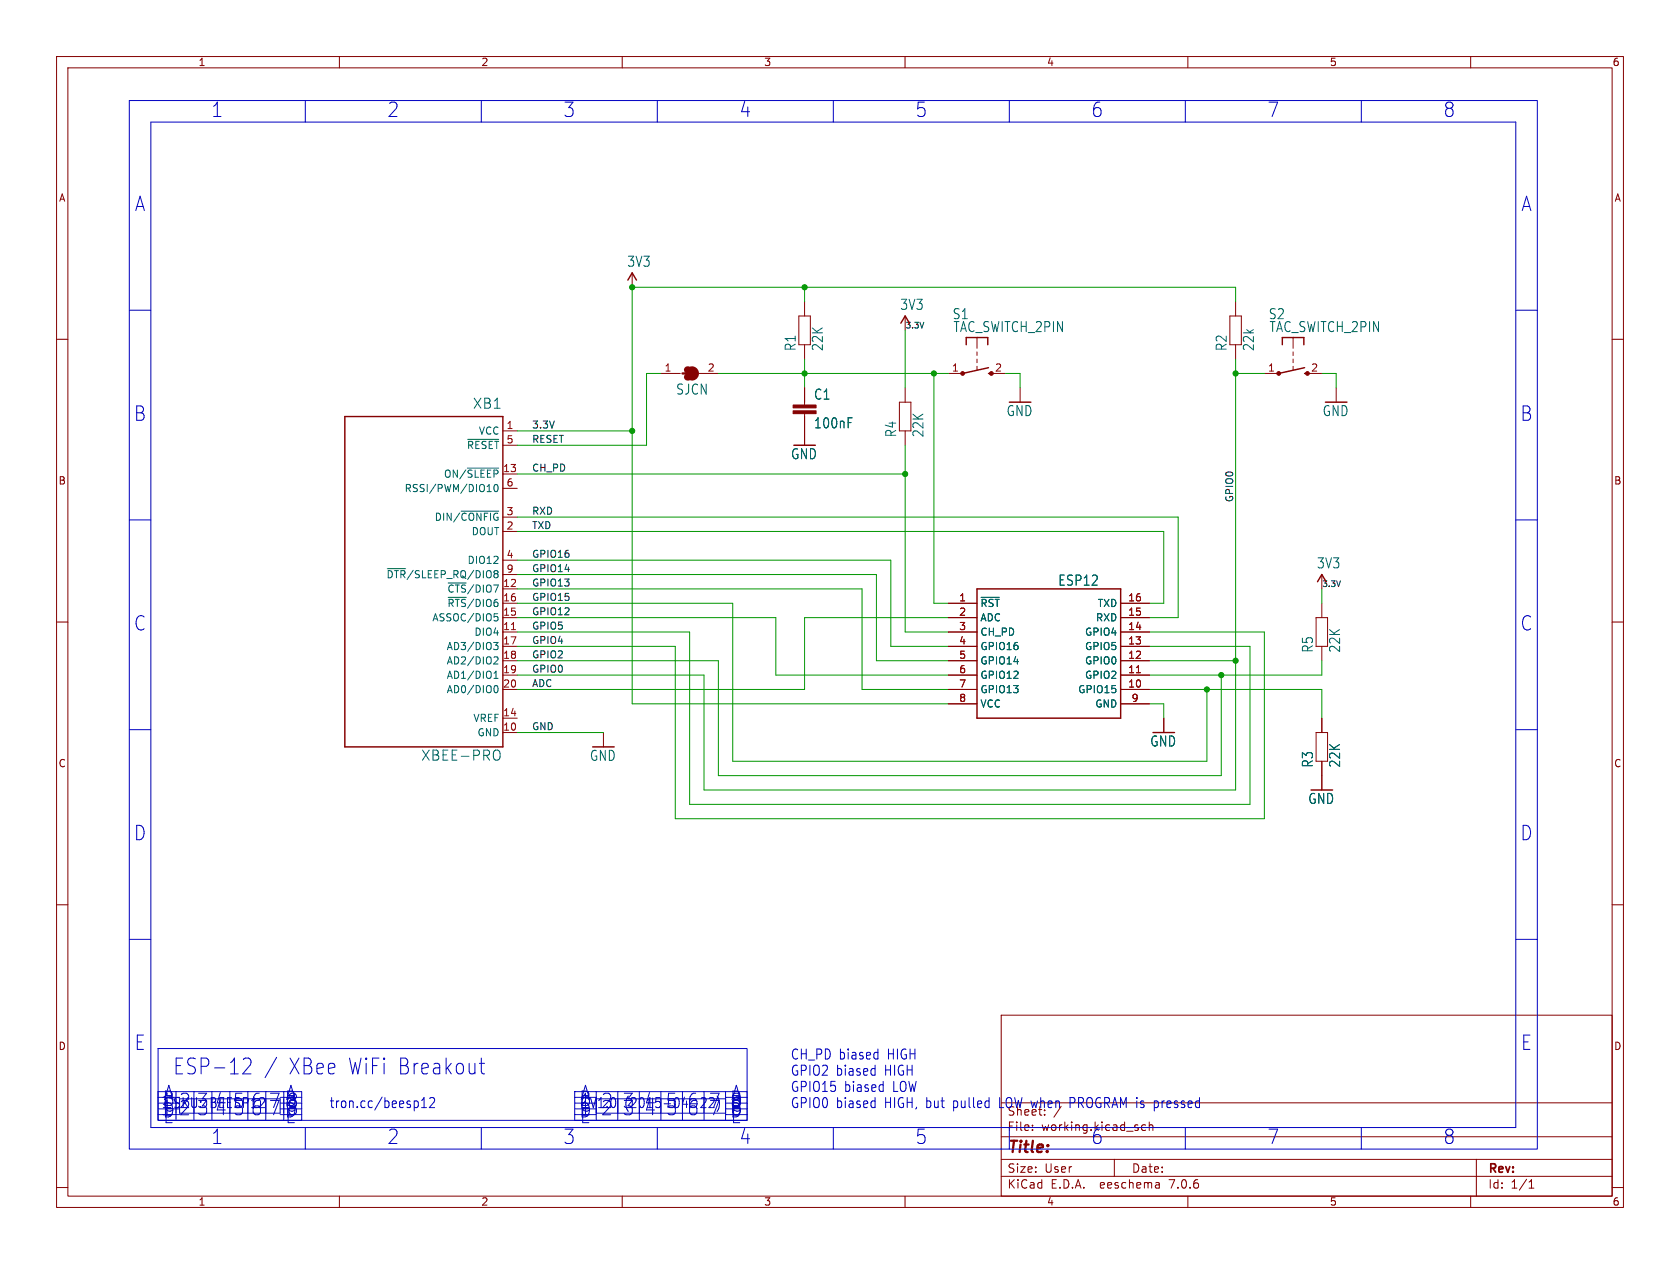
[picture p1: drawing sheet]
<?xml version="1.0" encoding="utf-8"?>
<!DOCTYPE eagle SYSTEM "eagle.dtd">
<eagle version="6.5.0">
<drawing>
<settings>
<setting alwaysvectorfont="yes"/>
<setting verticaltext="up"/>
</settings>
<grid distance="0.1" unitdist="inch" unit="inch" style="lines" multiple="1" display="no" altdistance="0.01" altunitdist="inch" altunit="inch"/>
<schematic xreflabel="%F%N/%S.%C%R" xrefpart="/%S.%C%R">
<libraries>
<library name="supply1">
<symbols>
<symbol name="GND">
<wire x1="-1.905" y1="0" x2="1.905" y2="0" width="0.254" layer="94"/>
<text x="-2.54" y="-2.54" size="1.778" layer="96">&gt;VALUE</text>
<pin name="GND" x="0" y="2.54" visible="off" length="short" direction="sup" rot="R270"/>
</symbol>
</symbols>
<devicesets>
<deviceset name="GND" prefix="GND">
<gates>
<gate name="1" symbol="GND" x="0" y="0"/>
</gates>
<devices>
<device name="">
<technologies>
<technology name=""/>
</technologies>
</device>
</devices>
</deviceset>
</devicesets>
</library>
<library name="freetronics-jon">
<symbols>
<symbol name="XBEE">
<wire x1="-12.7" y1="27.94" x2="-12.7" y2="-30.48" width="0.254" layer="94"/>
<wire x1="-12.7" y1="-30.48" x2="15.24" y2="-30.48" width="0.254" layer="94"/>
<wire x1="15.24" y1="-30.48" x2="15.24" y2="27.94" width="0.254" layer="94"/>
<wire x1="15.24" y1="27.94" x2="-12.7" y2="27.94" width="0.254" layer="94"/>
<text x="-12.7" y="29.21" size="1.778" layer="95" font="vector">&gt;NAME</text>
<text x="-12.7" y="-33.02" size="1.778" layer="96" font="vector">&gt;VALUE</text>
<pin name="VCC" x="-15.24" y="25.4" length="short" direction="pwr"/>
<pin name="DOUT" x="-15.24" y="7.62" length="short" direction="out"/>
<pin name="DIN/!CONFIG" x="-15.24" y="10.16" length="short" direction="in"/>
<pin name="DIO12" x="-15.24" y="2.54" length="short"/>
<pin name="!RESET" x="-15.24" y="22.86" length="short" direction="in"/>
<pin name="RSSI/PWM/DIO10" x="-15.24" y="15.24" length="short" direction="out"/>
<pin name="!DTR!/SLEEP_RQ/DIO8" x="-15.24" y="0" length="short"/>
<pin name="GND" x="-15.24" y="-27.94" length="short" direction="pwr"/>
<pin name="DIO4" x="-15.24" y="-10.16" length="short"/>
<pin name="!CTS!/DIO7" x="-15.24" y="-2.54" length="short"/>
<pin name="ON/!SLEEP" x="-15.24" y="17.78" length="short" direction="out"/>
<pin name="VREF" x="-15.24" y="-25.4" length="short" direction="in"/>
<pin name="ASSOC/DIO5" x="-15.24" y="-7.62" length="short"/>
<pin name="!RTS!/DIO6" x="-15.24" y="-5.08" length="short"/>
<pin name="AD3/DIO3" x="-15.24" y="-12.7" length="short"/>
<pin name="AD2/DIO2" x="-15.24" y="-15.24" length="short"/>
<pin name="AD1/DIO1" x="-15.24" y="-17.78" length="short"/>
<pin name="AD0/DIO0" x="-15.24" y="-20.32" length="short"/>
</symbol>
<symbol name="SJC">
<wire x1="0.381" y1="0.635" x2="0.381" y2="-0.635" width="1.27" layer="94" curve="-180" cap="flat"/>
<wire x1="-0.381" y1="-0.635" x2="-0.381" y2="0.635" width="1.27" layer="94" curve="-180" cap="flat"/>
<wire x1="2.54" y1="0" x2="1.651" y2="0" width="0.1524" layer="94"/>
<wire x1="-2.54" y1="0" x2="-1.651" y2="0" width="0.1524" layer="94"/>
<text x="-2.54" y="2.54" size="1.778" layer="95">&gt;NAME</text>
<text x="-2.54" y="-3.81" size="1.778" layer="96">&gt;VALUE</text>
<pin name="2" x="5.08" y="0" visible="pad" length="short" direction="pas" swaplevel="1" rot="R180"/>
<pin name="1" x="-5.08" y="0" visible="pad" length="short" direction="pas" swaplevel="1"/>
<wire x1="-1.27" y1="0" x2="1.27" y2="0" width="0.4064" layer="94"/>
</symbol>
<symbol name="ESP12">
<wire x1="-12.7" y1="10.16" x2="-12.7" y2="-12.7" width="0.254" layer="94"/>
<wire x1="-12.7" y1="-12.7" x2="12.7" y2="-12.7" width="0.254" layer="94"/>
<wire x1="12.7" y1="-12.7" x2="12.7" y2="10.16" width="0.254" layer="94"/>
<wire x1="12.7" y1="10.16" x2="-12.7" y2="10.16" width="0.254" layer="94"/>
<text x="-11.684" y="10.668" size="1.778" layer="95">&gt;NAME</text>
<text x="1.524" y="10.668" size="1.778" layer="96">&gt;VALUE</text>
<pin name="!RST" x="-17.78" y="7.62" length="middle"/>
<pin name="ADC" x="-17.78" y="5.08" length="middle" direction="in"/>
<pin name="CH_PD" x="-17.78" y="2.54" length="middle" direction="in"/>
<pin name="GPIO16" x="-17.78" y="0" length="middle"/>
<pin name="GPIO14" x="-17.78" y="-2.54" length="middle"/>
<pin name="GPIO12" x="-17.78" y="-5.08" length="middle"/>
<pin name="GPIO13" x="-17.78" y="-7.62" length="middle"/>
<pin name="VCC" x="-17.78" y="-10.16" length="middle" direction="pwr"/>
<pin name="GND" x="17.78" y="-10.16" length="middle" direction="pwr" rot="R180"/>
<pin name="GPIO15" x="17.78" y="-7.62" length="middle" rot="R180"/>
<pin name="GPIO2" x="17.78" y="-5.08" length="middle" rot="R180"/>
<pin name="GPIO0" x="17.78" y="-2.54" length="middle" rot="R180"/>
<pin name="GPIO5" x="17.78" y="0" length="middle" rot="R180"/>
<pin name="GPIO4" x="17.78" y="2.54" length="middle" rot="R180"/>
<pin name="RXD" x="17.78" y="5.08" length="middle" direction="in" rot="R180"/>
<pin name="TXD" x="17.78" y="7.62" length="middle" direction="out" rot="R180"/>
</symbol>
</symbols>
<devicesets>
<deviceset name="XBEE" prefix="XB">
<gates>
<gate name="G$1" symbol="XBEE" x="0" y="0"/>
</gates>
<devices>
<device name="" package="XBEE">
<connects>
<connect gate="G$1" pin="!CTS!/DIO7" pad="12"/>
<connect gate="G$1" pin="!DTR!/SLEEP_RQ/DIO8" pad="9"/>
<connect gate="G$1" pin="!RESET" pad="5"/>
<connect gate="G$1" pin="!RTS!/DIO6" pad="16"/>
<connect gate="G$1" pin="AD0/DIO0" pad="20"/>
<connect gate="G$1" pin="AD1/DIO1" pad="19"/>
<connect gate="G$1" pin="AD2/DIO2" pad="18"/>
<connect gate="G$1" pin="AD3/DIO3" pad="17"/>
<connect gate="G$1" pin="ASSOC/DIO5" pad="15"/>
<connect gate="G$1" pin="DIN/!CONFIG" pad="3"/>
<connect gate="G$1" pin="DIO12" pad="4"/>
<connect gate="G$1" pin="DIO4" pad="11"/>
<connect gate="G$1" pin="DOUT" pad="2"/>
<connect gate="G$1" pin="GND" pad="10"/>
<connect gate="G$1" pin="ON/!SLEEP" pad="13"/>
<connect gate="G$1" pin="RSSI/PWM/DIO10" pad="6"/>
<connect gate="G$1" pin="VCC" pad="1"/>
<connect gate="G$1" pin="VREF" pad="14"/>
</connects>
<technologies>
<technology name="">
<attribute name="MF" value="" constant="no"/>
<attribute name="MPN" value="XBP24-Z7UIT-004" constant="no"/>
<attribute name="OC_FARNELL" value="1751799" constant="no"/>
<attribute name="OC_NEWARK" value="34R5507" constant="no"/>
</technology>
</technologies>
</device>
<device name="-PRO" package="XBEE-PRO">
<connects>
<connect gate="G$1" pin="!CTS!/DIO7" pad="12"/>
<connect gate="G$1" pin="!DTR!/SLEEP_RQ/DIO8" pad="9"/>
<connect gate="G$1" pin="!RESET" pad="5"/>
<connect gate="G$1" pin="!RTS!/DIO6" pad="16"/>
<connect gate="G$1" pin="AD0/DIO0" pad="20"/>
<connect gate="G$1" pin="AD1/DIO1" pad="19"/>
<connect gate="G$1" pin="AD2/DIO2" pad="18"/>
<connect gate="G$1" pin="AD3/DIO3" pad="17"/>
<connect gate="G$1" pin="ASSOC/DIO5" pad="15"/>
<connect gate="G$1" pin="DIN/!CONFIG" pad="3"/>
<connect gate="G$1" pin="DIO12" pad="4"/>
<connect gate="G$1" pin="DIO4" pad="11"/>
<connect gate="G$1" pin="DOUT" pad="2"/>
<connect gate="G$1" pin="GND" pad="10"/>
<connect gate="G$1" pin="ON/!SLEEP" pad="13"/>
<connect gate="G$1" pin="RSSI/PWM/DIO10" pad="6"/>
<connect gate="G$1" pin="VCC" pad="1"/>
<connect gate="G$1" pin="VREF" pad="14"/>
</connects>
<technologies>
<technology name="">
<attribute name="MF" value="" constant="no"/>
<attribute name="MPN" value="XBP24-AWI-001" constant="no"/>
<attribute name="OC_FARNELL" value="1337916" constant="no"/>
<attribute name="OC_NEWARK" value="42M2667" constant="no"/>
</technology>
</technologies>
</device>
</devices>
</deviceset>
<deviceset name="SJC">
<gates>
<gate name="G$1" symbol="SJC" x="0" y="0"/>
</gates>
<devices>
<device name="0402" package="0402SJC">
<connects>
<connect gate="G$1" pin="1" pad="1"/>
<connect gate="G$1" pin="2" pad="2"/>
</connects>
<technologies>
<technology name=""/>
</technologies>
</device>
<device name="N" package="SJC">
<connects>
<connect gate="G$1" pin="1" pad="1"/>
<connect gate="G$1" pin="2" pad="2"/>
</connects>
<technologies>
<technology name=""/>
</technologies>
</device>
</devices>
</deviceset>
<deviceset name="ESP12">
<gates>
<gate name="G$1" symbol="ESP12" x="0" y="0"/>
</gates>
<devices>
<device name="" package="ESP12">
<connects>
<connect gate="G$1" pin="!RST" pad="1"/>
<connect gate="G$1" pin="ADC" pad="2"/>
<connect gate="G$1" pin="CH_PD" pad="3"/>
<connect gate="G$1" pin="GND" pad="9"/>
<connect gate="G$1" pin="GPIO0" pad="12"/>
<connect gate="G$1" pin="GPIO12" pad="6"/>
<connect gate="G$1" pin="GPIO13" pad="7"/>
<connect gate="G$1" pin="GPIO14" pad="5"/>
<connect gate="G$1" pin="GPIO15" pad="10"/>
<connect gate="G$1" pin="GPIO16" pad="4"/>
<connect gate="G$1" pin="GPIO2" pad="11"/>
<connect gate="G$1" pin="GPIO4" pad="14"/>
<connect gate="G$1" pin="GPIO5" pad="13"/>
<connect gate="G$1" pin="RXD" pad="15"/>
<connect gate="G$1" pin="TXD" pad="16"/>
<connect gate="G$1" pin="VCC" pad="8"/>
</connects>
<technologies>
<technology name=""/>
</technologies>
</device>
</devices>
</deviceset>
</devicesets>
</library>
<library name="freetronics-master-v1">
<symbols>
<symbol name="TS2">
<wire x1="2.032" y1="0" x2="2.54" y2="0" width="0.254" layer="94"/>
<wire x1="1.905" y1="6.35" x2="1.905" y2="5.08" width="0.254" layer="94"/>
<wire x1="1.905" y1="6.35" x2="0" y2="6.35" width="0.254" layer="94"/>
<wire x1="-1.905" y1="6.35" x2="-1.905" y2="5.08" width="0.254" layer="94"/>
<wire x1="0" y1="6.35" x2="0" y2="4.445" width="0.1524" layer="94"/>
<wire x1="0" y1="6.35" x2="-1.905" y2="6.35" width="0.254" layer="94"/>
<wire x1="0" y1="2.54" x2="0" y2="1.905" width="0.1524" layer="94"/>
<wire x1="0" y1="1.27" x2="0" y2="0.635" width="0.1524" layer="94"/>
<wire x1="0" y1="3.81" x2="0" y2="3.175" width="0.1524" layer="94"/>
<wire x1="-2.54" y1="0" x2="2.032" y2="1.016" width="0.254" layer="94"/>
<circle x="-2.54" y="0" radius="0.127" width="0.4064" layer="94"/>
<circle x="2.54" y="0" radius="0.127" width="0.4064" layer="94"/>
<text x="-4.445" y="9.525" size="1.778" layer="95">&gt;NAME</text>
<text x="-4.318" y="7.239" size="1.778" layer="96">&gt;VALUE</text>
<pin name="S" x="5.08" y="0" visible="pad" length="short" direction="pas" swaplevel="1" rot="R180"/>
<pin name="P" x="-5.08" y="0" visible="pad" length="short" direction="pas" swaplevel="2"/>
</symbol>
</symbols>
<devicesets>
<deviceset name="TAC_SWITCH_2PIN" prefix="S">
<gates>
<gate name="1" symbol="TS2" x="0" y="0"/>
</gates>
<devices>
<device name="" package="TACTILE_SWITCH_SMD_2PIN_TINY">
<connects>
<connect gate="1" pin="P" pad="1"/>
<connect gate="1" pin="S" pad="2"/>
</connects>
<technologies>
<technology name=""/>
</technologies>
</device>
</devices>
</deviceset>
</devicesets>
</library>
<library name="freetronics-master-v1.1">
<symbols>
<symbol name="CAP">
<wire x1="0" y1="2.54" x2="0" y2="2.032" width="0.1524" layer="94"/>
<wire x1="0" y1="0" x2="0" y2="0.508" width="0.1524" layer="94"/>
<text x="1.524" y="2.921" size="1.778" layer="95">&gt;NAME</text>
<text x="1.524" y="-2.159" size="1.778" layer="96">&gt;VALUE</text>
<rectangle x1="-2.032" y1="0.508" x2="2.032" y2="1.016" layer="94"/>
<rectangle x1="-2.032" y1="1.524" x2="2.032" y2="2.032" layer="94"/>
<pin name="1" x="0" y="5.08" visible="off" length="short" direction="pas" swaplevel="1" rot="R270"/>
<pin name="2" x="0" y="-2.54" visible="off" length="short" direction="pas" swaplevel="1" rot="R90"/>
</symbol>
<symbol name="RESISTOR">
<wire x1="-2.54" y1="1.016" x2="2.54" y2="1.016" width="0.1524" layer="94"/>
<wire x1="-2.54" y1="-1.016" x2="-2.54" y2="1.016" width="0.1524" layer="94"/>
<wire x1="2.54" y1="-1.016" x2="2.54" y2="1.016" width="0.1524" layer="94"/>
<wire x1="-2.54" y1="-1.016" x2="2.54" y2="-1.016" width="0.1524" layer="94"/>
<text x="-3.81" y="1.4986" size="1.778" layer="95">&gt;NAME</text>
<text x="-3.81" y="-3.302" size="1.778" layer="96">&gt;VALUE</text>
<pin name="2" x="5.08" y="0" visible="off" length="short" direction="pas" swaplevel="1" rot="R180"/>
<pin name="1" x="-5.08" y="0" visible="off" length="short" direction="pas" swaplevel="1"/>
</symbol>
<symbol name="3V3">
<wire x1="0.762" y1="1.27" x2="0" y2="2.54" width="0.254" layer="94"/>
<wire x1="0" y1="2.54" x2="-0.762" y2="1.27" width="0.254" layer="94"/>
<text x="-1.016" y="3.556" size="1.778" layer="96">&gt;VALUE</text>
<pin name="3.3V" x="0" y="0" visible="off" length="short" direction="sup" rot="R90"/>
</symbol>
</symbols>
<devicesets>
<deviceset name="CAP" prefix="C" uservalue="yes">
<gates>
<gate name="G$1" symbol="CAP" x="0" y="0"/>
</gates>
<devices>
<device name="0603" package="0603">
<connects>
<connect gate="G$1" pin="1" pad="1"/>
<connect gate="G$1" pin="2" pad="2"/>
</connects>
<technologies>
<technology name=""/>
</technologies>
</device>
<device name="PTH" package="CAP-PTH-SMALL">
<connects>
<connect gate="G$1" pin="1" pad="1"/>
<connect gate="G$1" pin="2" pad="2"/>
</connects>
<technologies>
<technology name=""/>
</technologies>
</device>
<device name="PTH2" package="CAP-PTH-SMALL2">
<connects>
<connect gate="G$1" pin="1" pad="1"/>
<connect gate="G$1" pin="2" pad="2"/>
</connects>
<technologies>
<technology name=""/>
</technologies>
</device>
<device name="0402" package="C0402">
<connects>
<connect gate="G$1" pin="1" pad="1"/>
<connect gate="G$1" pin="2" pad="2"/>
</connects>
<technologies>
<technology name=""/>
</technologies>
</device>
<device name="0805" package="0805">
<connects>
<connect gate="G$1" pin="1" pad="1"/>
<connect gate="G$1" pin="2" pad="2"/>
</connects>
<technologies>
<technology name=""/>
</technologies>
</device>
<device name="PTH3" package="CAP-PTH-LARGE">
<connects>
<connect gate="G$1" pin="1" pad="1"/>
<connect gate="G$1" pin="2" pad="2"/>
</connects>
<technologies>
<technology name=""/>
</technologies>
</device>
<device name="SMD" package="GRM43D">
<connects>
<connect gate="G$1" pin="1" pad="A"/>
<connect gate="G$1" pin="2" pad="C"/>
</connects>
<technologies>
<technology name=""/>
</technologies>
</device>
<device name="0805-LARGE" package="0805-LARGE">
<connects>
<connect gate="G$1" pin="1" pad="1"/>
<connect gate="G$1" pin="2" pad="2"/>
</connects>
<technologies>
<technology name=""/>
</technologies>
</device>
</devices>
</deviceset>
<deviceset name="RESISTOR" prefix="R" uservalue="yes">
<gates>
<gate name="G$1" symbol="RESISTOR" x="0" y="0"/>
</gates>
<devices>
<device name="1206" package="1206">
<connects>
<connect gate="G$1" pin="1" pad="1"/>
<connect gate="G$1" pin="2" pad="2"/>
</connects>
<technologies>
<technology name=""/>
</technologies>
</device>
<device name="0603" package="0603">
<connects>
<connect gate="G$1" pin="1" pad="1"/>
<connect gate="G$1" pin="2" pad="2"/>
</connects>
<technologies>
<technology name=""/>
</technologies>
</device>
<device name="PTH1" package="AXIAL-0.3">
<connects>
<connect gate="G$1" pin="1" pad="P$1"/>
<connect gate="G$1" pin="2" pad="P$2"/>
</connects>
<technologies>
<technology name=""/>
</technologies>
</device>
<device name="2010" package="R2010">
<connects>
<connect gate="G$1" pin="1" pad="1"/>
<connect gate="G$1" pin="2" pad="2"/>
</connects>
<technologies>
<technology name=""/>
</technologies>
</device>
<device name="0402" package="C0402">
<connects>
<connect gate="G$1" pin="1" pad="1"/>
<connect gate="G$1" pin="2" pad="2"/>
</connects>
<technologies>
<technology name=""/>
</technologies>
</device>
<device name="0805" package="0805">
<connects>
<connect gate="G$1" pin="1" pad="1"/>
<connect gate="G$1" pin="2" pad="2"/>
</connects>
<technologies>
<technology name=""/>
</technologies>
</device>
<device name="0805-LARGE" package="0805-LARGE">
<connects>
<connect gate="G$1" pin="1" pad="1"/>
<connect gate="G$1" pin="2" pad="2"/>
</connects>
<technologies>
<technology name=""/>
</technologies>
</device>
</devices>
</deviceset>
<deviceset name="3V3" prefix="P+">
<gates>
<gate name="G$1" symbol="3V3" x="0" y="0"/>
</gates>
<devices>
<device name="">
<technologies>
<technology name=""/>
</technologies>
</device>
</devices>
</deviceset>
</devicesets>
</library>
</libraries>
<attributes>
</attributes>
<variantdefs>
</variantdefs>
<classes>
<class number="0" name="Default" width="0.2032" drill="0">
</class>
<class number="1" name="VCC" width="0.3048" drill="0">
</class>
</classes>
<parts>
<part name="XB1" library="freetronics-jon" deviceset="XBEE" device="-PRO"/>
<part name="SJ2" library="freetronics-jon" deviceset="SJC" device="N" value="RESET LINK"/>
<part name="IC1" library="freetronics-jon" deviceset="ESP12" device=""/>
<part name="S1" library="freetronics-master-v1" deviceset="TAC_SWITCH_2PIN" device="" value="RESET"/>
<part name="GND1" library="supply1" deviceset="GND" device=""/>
<part name="C1" library="freetronics-master-v1.1" deviceset="CAP" device="0603" value="100nF"/>
<part name="R1" library="freetronics-master-v1.1" deviceset="RESISTOR" device="0603" value="22K"/>
<part name="GND2" library="supply1" deviceset="GND" device=""/>
<part name="P+2" library="freetronics-master-v1.1" deviceset="3V3" device=""/>
<part name="GND3" library="supply1" deviceset="GND" device=""/>
<part name="GND4" library="supply1" deviceset="GND" device=""/>
<part name="S2" library="freetronics-master-v1" deviceset="TAC_SWITCH_2PIN" device="" value="PROGRAM"/>
<part name="GND5" library="supply1" deviceset="GND" device=""/>
<part name="R2" library="freetronics-master-v1.1" deviceset="RESISTOR" device="0603" value="22k"/>
<part name="R4" library="freetronics-master-v1.1" deviceset="RESISTOR" device="0603" value="22K"/>
<part name="P+1" library="freetronics-master-v1.1" deviceset="3V3" device=""/>
<part name="R3" library="freetronics-master-v1.1" deviceset="RESISTOR" device="0603" value="22K"/>
<part name="GND6" library="supply1" deviceset="GND" device=""/>
<part name="R5" library="freetronics-master-v1.1" deviceset="RESISTOR" device="0603" value="22K"/>
<part name="P+3" library="freetronics-master-v1.1" deviceset="3V3" device=""/>
</parts>
<sheets>
<sheet>
<plain>
<text x="7.62" y="6.858" size="1.778" layer="94">SKU: BEESP12</text>
<text x="7.62" y="12.7" size="2.794" layer="94">ESP-12 / XBee WiFi Breakout</text>
<text x="81.28" y="6.858" size="1.778" layer="94">V1.0 (2015-04-22)</text>
<text x="35.306" y="6.858" size="1.778" layer="94">tron.cc/beesp12</text>
<frame x1="0" y1="0" x2="248.92" y2="185.42" columns="8" rows="5" layer="94"/>
<frame x1="5.08" y1="5.08" x2="109.22" y2="17.78" columns="0" rows="0" layer="94" border-left="no" border-top="no" border-right="no" border-bottom="no"/>
<frame x1="78.74" y1="5.08" x2="109.22" y2="10.16" columns="8" rows="5" layer="94"/>
<frame x1="5.08" y1="5.08" x2="30.48" y2="10.16" columns="8" rows="5" layer="94"/>
<text x="116.84" y="6.858" size="1.778" layer="94">CH_PD biased HIGH
GPIO2 biased HIGH
GPIO15 biased LOW

GPIO0 biased HIGH, but pulled LOW when PROGRAM is pressed</text>
</plain>
<instances>
<instance part="XB1" gate="G$1" x="53.34" y="101.6" rot="MR0"/>
<instance part="SJ2" gate="G$1" x="99.06" y="137.16"/>
<instance part="IC1" gate="G$1" x="162.56" y="88.9"/>
<instance part="S1" gate="1" x="149.86" y="137.16"/>
<instance part="GND1" gate="1" x="157.48" y="132.08"/>
<instance part="C1" gate="G$1" x="119.38" y="129.54"/>
<instance part="R1" gate="G$1" x="119.38" y="144.78" rot="R90"/>
<instance part="GND2" gate="1" x="119.38" y="124.46"/>
<instance part="P+2" gate="G$1" x="88.9" y="152.4"/>
<instance part="GND3" gate="1" x="83.82" y="71.12"/>
<instance part="GND4" gate="1" x="182.88" y="73.66"/>
<instance part="S2" gate="1" x="205.74" y="137.16"/>
<instance part="GND5" gate="1" x="213.36" y="132.08"/>
<instance part="R2" gate="G$1" x="195.58" y="144.78" rot="R90"/>
<instance part="R4" gate="G$1" x="137.16" y="129.54" rot="R90"/>
<instance part="P+1" gate="G$1" x="137.16" y="144.78"/>
<instance part="R3" gate="G$1" x="210.82" y="71.12" rot="R90"/>
<instance part="GND6" gate="1" x="210.82" y="63.5"/>
<instance part="R5" gate="G$1" x="210.82" y="91.44" rot="R90"/>
<instance part="P+3" gate="G$1" x="210.82" y="99.06"/>
</instances>
<busses>
</busses>
<nets>
<net name="GND" class="0">
<segment>
<pinref part="IC1" gate="G$1" pin="GND"/>
<wire x1="180.34" y1="78.74" x2="182.88" y2="78.74" width="0.1524" layer="91"/>
<wire x1="182.88" y1="78.74" x2="182.88" y2="76.2" width="0.1524" layer="91"/>
<pinref part="GND4" gate="1" pin="GND"/>
</segment>
<segment>
<wire x1="68.58" y1="73.66" x2="83.82" y2="73.66" width="0.1524" layer="91"/>
<pinref part="XB1" gate="G$1" pin="GND"/>
<pinref part="GND3" gate="1" pin="GND"/>
<label x="71.12" y="73.66" size="1.778" layer="95"/>
</segment>
<segment>
<pinref part="S1" gate="1" pin="S"/>
<pinref part="GND1" gate="1" pin="GND"/>
<wire x1="154.94" y1="137.16" x2="157.48" y2="137.16" width="0.1524" layer="91"/>
<wire x1="157.48" y1="137.16" x2="157.48" y2="134.62" width="0.1524" layer="91"/>
</segment>
<segment>
<pinref part="C1" gate="G$1" pin="2"/>
<pinref part="GND2" gate="1" pin="GND"/>
</segment>
<segment>
<pinref part="S2" gate="1" pin="S"/>
<pinref part="GND5" gate="1" pin="GND"/>
<wire x1="210.82" y1="137.16" x2="213.36" y2="137.16" width="0.1524" layer="91"/>
<wire x1="213.36" y1="137.16" x2="213.36" y2="134.62" width="0.1524" layer="91"/>
</segment>
<segment>
<pinref part="R3" gate="G$1" pin="1"/>
<pinref part="GND6" gate="1" pin="GND"/>
</segment>
</net>
<net name="TXD" class="0">
<segment>
<pinref part="XB1" gate="G$1" pin="DOUT"/>
<wire x1="68.58" y1="109.22" x2="182.88" y2="109.22" width="0.1524" layer="91"/>
<wire x1="182.88" y1="109.22" x2="182.88" y2="96.52" width="0.1524" layer="91"/>
<pinref part="IC1" gate="G$1" pin="TXD"/>
<wire x1="182.88" y1="96.52" x2="180.34" y2="96.52" width="0.1524" layer="91"/>
<label x="71.12" y="109.22" size="1.778" layer="95"/>
</segment>
</net>
<net name="RXD" class="0">
<segment>
<pinref part="XB1" gate="G$1" pin="DIN/!CONFIG"/>
<wire x1="68.58" y1="111.76" x2="185.42" y2="111.76" width="0.1524" layer="91"/>
<wire x1="185.42" y1="111.76" x2="185.42" y2="93.98" width="0.1524" layer="91"/>
<pinref part="IC1" gate="G$1" pin="RXD"/>
<wire x1="185.42" y1="93.98" x2="180.34" y2="93.98" width="0.1524" layer="91"/>
<label x="71.12" y="111.76" size="1.778" layer="95"/>
</segment>
</net>
<net name="RESET" class="0">
<segment>
<pinref part="SJ2" gate="G$1" pin="1"/>
<wire x1="93.98" y1="137.16" x2="91.44" y2="137.16" width="0.1524" layer="91"/>
<wire x1="91.44" y1="137.16" x2="91.44" y2="124.46" width="0.1524" layer="91"/>
<pinref part="XB1" gate="G$1" pin="!RESET"/>
<wire x1="91.44" y1="124.46" x2="68.58" y2="124.46" width="0.1524" layer="91"/>
<label x="71.12" y="124.46" size="1.778" layer="95"/>
</segment>
</net>
<net name="N$1" class="0">
<segment>
<pinref part="SJ2" gate="G$1" pin="2"/>
<wire x1="104.14" y1="137.16" x2="119.38" y2="137.16" width="0.1524" layer="91"/>
<wire x1="119.38" y1="137.16" x2="142.24" y2="137.16" width="0.1524" layer="91"/>
<wire x1="142.24" y1="137.16" x2="142.24" y2="96.52" width="0.1524" layer="91"/>
<pinref part="IC1" gate="G$1" pin="!RST"/>
<wire x1="142.24" y1="96.52" x2="144.78" y2="96.52" width="0.1524" layer="91"/>
<pinref part="S1" gate="1" pin="P"/>
<wire x1="144.78" y1="137.16" x2="142.24" y2="137.16" width="0.1524" layer="91"/>
<junction x="142.24" y="137.16"/>
<pinref part="R1" gate="G$1" pin="1"/>
<wire x1="119.38" y1="139.7" x2="119.38" y2="137.16" width="0.1524" layer="91"/>
<pinref part="C1" gate="G$1" pin="1"/>
<wire x1="119.38" y1="134.62" x2="119.38" y2="137.16" width="0.1524" layer="91"/>
<junction x="119.38" y="137.16"/>
</segment>
</net>
<net name="3.3V" class="0">
<segment>
<pinref part="R1" gate="G$1" pin="2"/>
<wire x1="119.38" y1="152.4" x2="119.38" y2="149.86" width="0.1524" layer="91"/>
<pinref part="XB1" gate="G$1" pin="VCC"/>
<wire x1="88.9" y1="127" x2="68.58" y2="127" width="0.1524" layer="91"/>
<wire x1="88.9" y1="127" x2="88.9" y2="78.74" width="0.1524" layer="91"/>
<pinref part="IC1" gate="G$1" pin="VCC"/>
<wire x1="88.9" y1="78.74" x2="144.78" y2="78.74" width="0.1524" layer="91"/>
<pinref part="P+2" gate="G$1" pin="3.3V"/>
<wire x1="88.9" y1="127" x2="88.9" y2="152.4" width="0.1524" layer="91"/>
<junction x="88.9" y="127"/>
<wire x1="119.38" y1="152.4" x2="88.9" y2="152.4" width="0.1524" layer="91"/>
<junction x="88.9" y="152.4"/>
<label x="71.12" y="127" size="1.778" layer="95"/>
<pinref part="R2" gate="G$1" pin="2"/>
<wire x1="119.38" y1="152.4" x2="195.58" y2="152.4" width="0.1524" layer="91"/>
<wire x1="195.58" y1="152.4" x2="195.58" y2="149.86" width="0.1524" layer="91"/>
<junction x="119.38" y="152.4"/>
</segment>
<segment>
<pinref part="R4" gate="G$1" pin="2"/>
<pinref part="P+1" gate="G$1" pin="3.3V"/>
<wire x1="137.16" y1="144.78" x2="137.16" y2="134.62" width="0.1524" layer="91"/>
</segment>
<segment>
<pinref part="R5" gate="G$1" pin="2"/>
<pinref part="P+3" gate="G$1" pin="3.3V"/>
<wire x1="210.82" y1="99.06" x2="210.82" y2="96.52" width="0.1524" layer="91"/>
</segment>
</net>
<net name="ADC" class="0">
<segment>
<pinref part="XB1" gate="G$1" pin="AD0/DIO0"/>
<wire x1="68.58" y1="81.28" x2="119.38" y2="81.28" width="0.1524" layer="91"/>
<wire x1="119.38" y1="81.28" x2="119.38" y2="93.98" width="0.1524" layer="91"/>
<pinref part="IC1" gate="G$1" pin="ADC"/>
<wire x1="119.38" y1="93.98" x2="144.78" y2="93.98" width="0.1524" layer="91"/>
<label x="71.12" y="81.28" size="1.778" layer="95"/>
</segment>
</net>
<net name="GPIO0" class="0">
<segment>
<pinref part="XB1" gate="G$1" pin="AD1/DIO1"/>
<wire x1="68.58" y1="83.82" x2="101.6" y2="83.82" width="0.1524" layer="91"/>
<label x="71.12" y="83.82" size="1.778" layer="95"/>
<wire x1="101.6" y1="83.82" x2="101.6" y2="63.5" width="0.1524" layer="91"/>
<wire x1="101.6" y1="63.5" x2="195.58" y2="63.5" width="0.1524" layer="91"/>
<wire x1="195.58" y1="63.5" x2="195.58" y2="86.36" width="0.1524" layer="91"/>
<pinref part="IC1" gate="G$1" pin="GPIO0"/>
<wire x1="195.58" y1="86.36" x2="180.34" y2="86.36" width="0.1524" layer="91"/>
<wire x1="195.58" y1="86.36" x2="195.58" y2="137.16" width="0.1524" layer="91"/>
<pinref part="S2" gate="1" pin="P"/>
<wire x1="195.58" y1="137.16" x2="200.66" y2="137.16" width="0.1524" layer="91"/>
<pinref part="R2" gate="G$1" pin="1"/>
<wire x1="195.58" y1="139.7" x2="195.58" y2="137.16" width="0.1524" layer="91"/>
<label x="195.58" y="114.3" size="1.778" layer="95" rot="R90"/>
<junction x="195.58" y="86.36"/>
<junction x="195.58" y="137.16"/>
</segment>
</net>
<net name="GPIO2" class="0">
<segment>
<pinref part="XB1" gate="G$1" pin="AD2/DIO2"/>
<wire x1="68.58" y1="86.36" x2="104.14" y2="86.36" width="0.1524" layer="91"/>
<label x="71.12" y="86.36" size="1.778" layer="95"/>
<wire x1="104.14" y1="86.36" x2="104.14" y2="66.04" width="0.1524" layer="91"/>
<wire x1="104.14" y1="66.04" x2="193.04" y2="66.04" width="0.1524" layer="91"/>
<wire x1="193.04" y1="66.04" x2="193.04" y2="83.82" width="0.1524" layer="91"/>
<pinref part="IC1" gate="G$1" pin="GPIO2"/>
<wire x1="193.04" y1="83.82" x2="180.34" y2="83.82" width="0.1524" layer="91"/>
<wire x1="193.04" y1="83.82" x2="210.82" y2="83.82" width="0.1524" layer="91"/>
<pinref part="R5" gate="G$1" pin="1"/>
<wire x1="210.82" y1="83.82" x2="210.82" y2="86.36" width="0.1524" layer="91"/>
<junction x="193.04" y="83.82"/>
</segment>
</net>
<net name="GPIO13" class="0">
<segment>
<pinref part="XB1" gate="G$1" pin="!CTS!/DIO7"/>
<wire x1="68.58" y1="99.06" x2="129.54" y2="99.06" width="0.1524" layer="91"/>
<wire x1="129.54" y1="99.06" x2="129.54" y2="81.28" width="0.1524" layer="91"/>
<pinref part="IC1" gate="G$1" pin="GPIO13"/>
<wire x1="129.54" y1="81.28" x2="144.78" y2="81.28" width="0.1524" layer="91"/>
<label x="71.12" y="99.06" size="1.778" layer="95"/>
</segment>
</net>
<net name="GPIO4" class="0">
<segment>
<pinref part="IC1" gate="G$1" pin="GPIO4"/>
<wire x1="180.34" y1="91.44" x2="200.66" y2="91.44" width="0.1524" layer="91"/>
<wire x1="200.66" y1="91.44" x2="200.66" y2="58.42" width="0.1524" layer="91"/>
<wire x1="200.66" y1="58.42" x2="96.52" y2="58.42" width="0.1524" layer="91"/>
<wire x1="96.52" y1="58.42" x2="96.52" y2="88.9" width="0.1524" layer="91"/>
<pinref part="XB1" gate="G$1" pin="AD3/DIO3"/>
<wire x1="96.52" y1="88.9" x2="68.58" y2="88.9" width="0.1524" layer="91"/>
<label x="71.12" y="88.9" size="1.778" layer="95"/>
</segment>
</net>
<net name="GPIO5" class="0">
<segment>
<pinref part="IC1" gate="G$1" pin="GPIO5"/>
<wire x1="180.34" y1="88.9" x2="198.12" y2="88.9" width="0.1524" layer="91"/>
<wire x1="198.12" y1="88.9" x2="198.12" y2="60.96" width="0.1524" layer="91"/>
<wire x1="198.12" y1="60.96" x2="99.06" y2="60.96" width="0.1524" layer="91"/>
<wire x1="99.06" y1="60.96" x2="99.06" y2="91.44" width="0.1524" layer="91"/>
<pinref part="XB1" gate="G$1" pin="DIO4"/>
<wire x1="99.06" y1="91.44" x2="68.58" y2="91.44" width="0.1524" layer="91"/>
<label x="71.12" y="91.44" size="1.778" layer="95"/>
</segment>
</net>
<net name="GPIO12" class="0">
<segment>
<pinref part="IC1" gate="G$1" pin="GPIO12"/>
<wire x1="144.78" y1="83.82" x2="114.3" y2="83.82" width="0.1524" layer="91"/>
<wire x1="114.3" y1="83.82" x2="114.3" y2="93.98" width="0.1524" layer="91"/>
<pinref part="XB1" gate="G$1" pin="ASSOC/DIO5"/>
<wire x1="114.3" y1="93.98" x2="68.58" y2="93.98" width="0.1524" layer="91"/>
<label x="71.12" y="93.98" size="1.778" layer="95"/>
</segment>
</net>
<net name="GPIO14" class="0">
<segment>
<pinref part="IC1" gate="G$1" pin="GPIO14"/>
<wire x1="144.78" y1="86.36" x2="132.08" y2="86.36" width="0.1524" layer="91"/>
<wire x1="132.08" y1="86.36" x2="132.08" y2="101.6" width="0.1524" layer="91"/>
<pinref part="XB1" gate="G$1" pin="!DTR!/SLEEP_RQ/DIO8"/>
<wire x1="132.08" y1="101.6" x2="68.58" y2="101.6" width="0.1524" layer="91"/>
<label x="71.12" y="101.6" size="1.778" layer="95"/>
</segment>
</net>
<net name="GPIO16" class="0">
<segment>
<pinref part="IC1" gate="G$1" pin="GPIO16"/>
<wire x1="144.78" y1="88.9" x2="134.62" y2="88.9" width="0.1524" layer="91"/>
<wire x1="134.62" y1="88.9" x2="134.62" y2="104.14" width="0.1524" layer="91"/>
<pinref part="XB1" gate="G$1" pin="DIO12"/>
<wire x1="134.62" y1="104.14" x2="68.58" y2="104.14" width="0.1524" layer="91"/>
<label x="71.12" y="104.14" size="1.778" layer="95"/>
</segment>
</net>
<net name="CH_PD" class="0">
<segment>
<pinref part="IC1" gate="G$1" pin="CH_PD"/>
<wire x1="144.78" y1="91.44" x2="137.16" y2="91.44" width="0.1524" layer="91"/>
<pinref part="R4" gate="G$1" pin="1"/>
<wire x1="137.16" y1="91.44" x2="137.16" y2="119.38" width="0.1524" layer="91"/>
<label x="71.12" y="119.38" size="1.778" layer="95"/>
<pinref part="XB1" gate="G$1" pin="ON/!SLEEP"/>
<wire x1="137.16" y1="119.38" x2="137.16" y2="124.46" width="0.1524" layer="91"/>
<wire x1="68.58" y1="119.38" x2="137.16" y2="119.38" width="0.1524" layer="91"/>
<junction x="137.16" y="119.38"/>
</segment>
</net>
<net name="GPIO15" class="0">
<segment>
<pinref part="XB1" gate="G$1" pin="!RTS!/DIO6"/>
<wire x1="68.58" y1="96.52" x2="106.68" y2="96.52" width="0.1524" layer="91"/>
<wire x1="106.68" y1="96.52" x2="106.68" y2="68.58" width="0.1524" layer="91"/>
<wire x1="106.68" y1="68.58" x2="190.5" y2="68.58" width="0.1524" layer="91"/>
<wire x1="190.5" y1="68.58" x2="190.5" y2="81.28" width="0.1524" layer="91"/>
<pinref part="IC1" gate="G$1" pin="GPIO15"/>
<wire x1="190.5" y1="81.28" x2="180.34" y2="81.28" width="0.1524" layer="91"/>
<label x="71.12" y="96.52" size="1.778" layer="95"/>
<wire x1="190.5" y1="81.28" x2="210.82" y2="81.28" width="0.1524" layer="91"/>
<pinref part="R3" gate="G$1" pin="2"/>
<wire x1="210.82" y1="81.28" x2="210.82" y2="76.2" width="0.1524" layer="91"/>
<junction x="190.5" y="81.28"/>
</segment>
</net>
</nets>
</sheet>
</sheets>
<errors>
<approved hash="104,1,68.58,127,XB1,VCC,3.3V,,,"/>
<approved hash="202,1,68.58,76.2,XB1,VREF,,,,"/>
<approved hash="104,1,144.78,78.74,IC1,VCC,3.3V,,,"/>
<approved hash="209,1,68.58,111.76,RXD,,,,,"/>
<approved hash="209,1,180.34,93.98,RXD,,,,,"/>
<approved hash="206,1,68.58,109.22,TXD,,,,,"/>
<approved hash="206,1,180.34,96.52,TXD,,,,,"/>
</errors>
</schematic>
</drawing>
<compatibility>
<note version="6.3" minversion="6.2.2" severity="warning">
Since Version 6.2.2 text objects can contain more than one line,
which will not be processed correctly with this version.
</note>
</compatibility>
</eagle>
